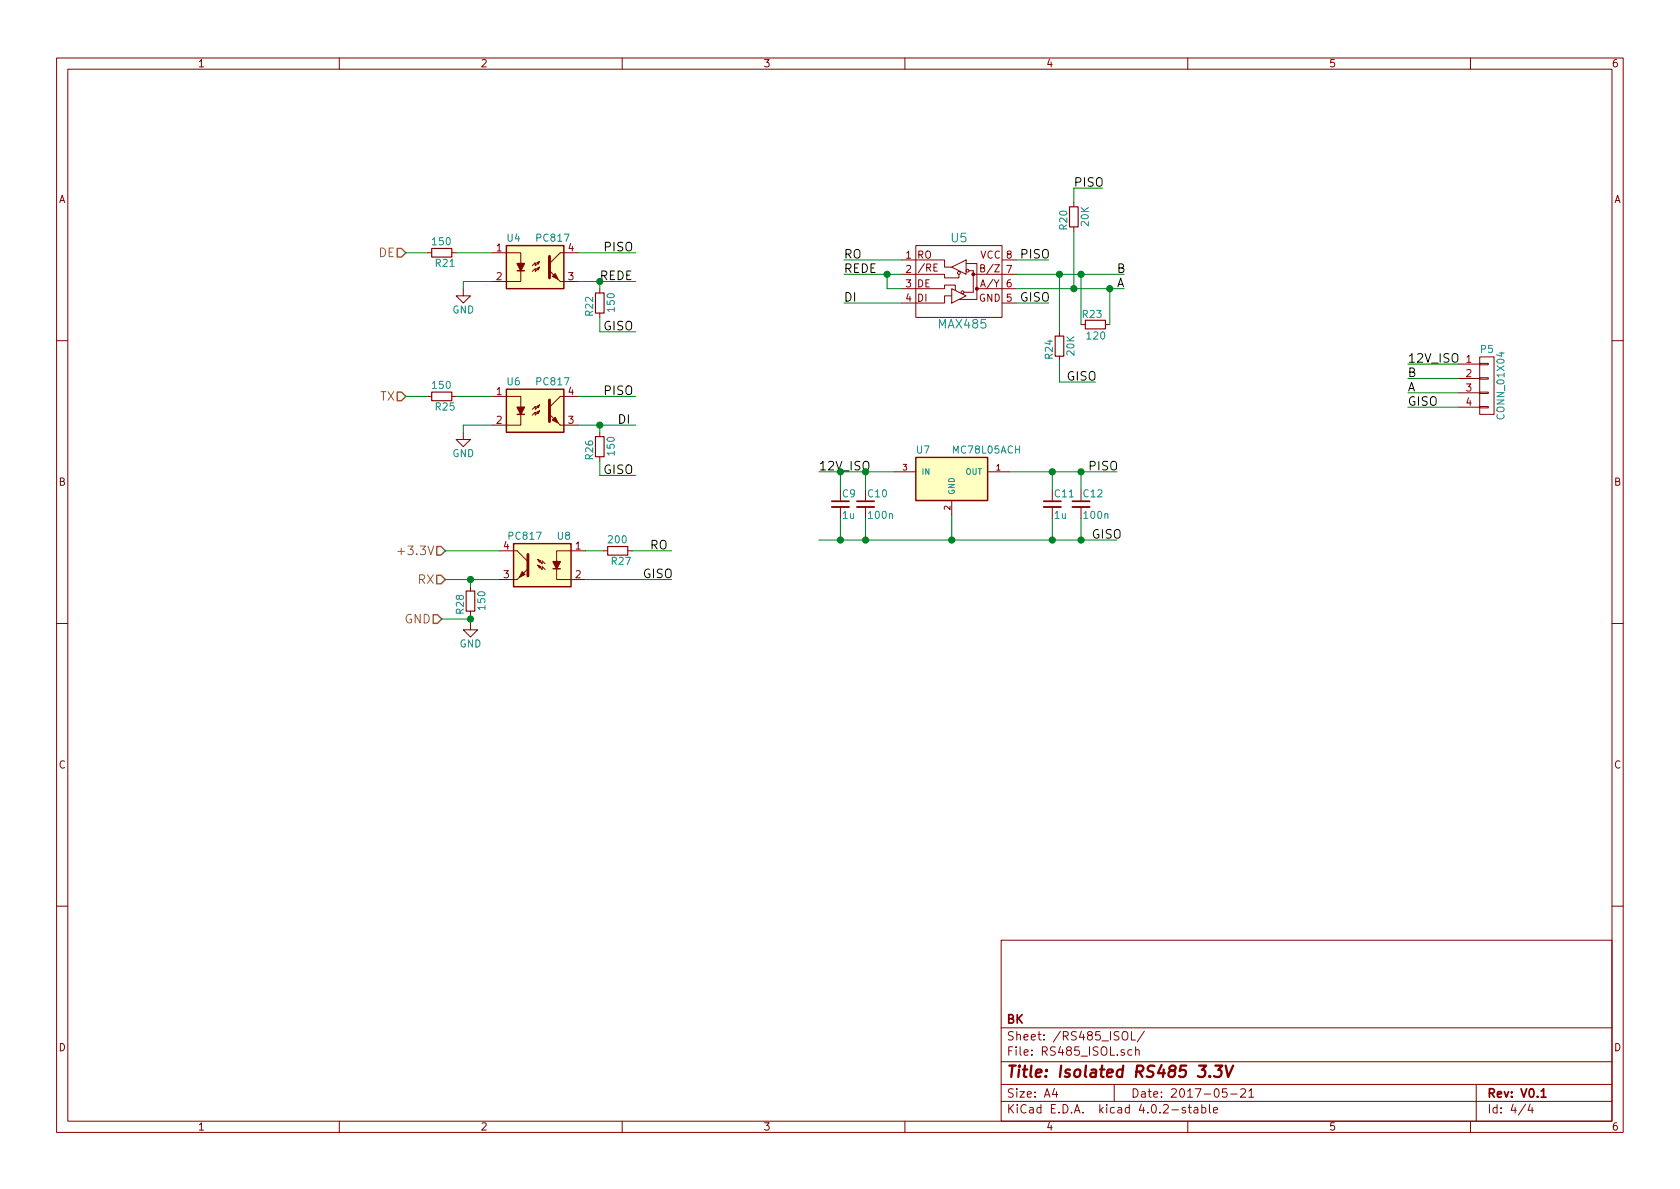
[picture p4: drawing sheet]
EESchema Schematic File Version 2
LIBS:power
LIBS:device
LIBS:transistors
LIBS:conn
LIBS:linear
LIBS:regul
LIBS:74xx
LIBS:cmos4000
LIBS:adc-dac
LIBS:memory
LIBS:xilinx
LIBS:microcontrollers
LIBS:dsp
LIBS:microchip
LIBS:analog_switches
LIBS:motorola
LIBS:texas
LIBS:intel
LIBS:audio
LIBS:interface
LIBS:digital-audio
LIBS:philips
LIBS:display
LIBS:cypress
LIBS:siliconi
LIBS:opto
LIBS:atmel
LIBS:contrib
LIBS:valves
LIBS:stm32
LIBS:BK_Common
LIBS:PWRMET_24G-cache
EELAYER 25 0
EELAYER END
$Descr A4 11693 8268
encoding utf-8
Sheet 4 4
Title "Isolated RS485 3.3V"
Date "2017-05-21"
Rev "V0.1"
Comp "BK"
Comment1 ""
Comment2 ""
Comment3 ""
Comment4 ""
$EndDescr
Text HLabel 3075 4300 0    60   Input ~ 0
GND
Text HLabel 3100 3825 0    60   Input ~ 0
+3.3V
Text HLabel 3100 4025 0    60   Input ~ 0
RX
Text HLabel 2825 2750 0    60   Input ~ 0
TX
$Comp
L MAX485 U5
U 1 1
P 6675 1950
F 0 "U5" H 6675 2250 60  0000 C CNN
F 1 "MAX485" H 6700 1650 60  0000 C CNN
F 2 "Housings_SOIC:SOIC-8_3.9x4.9mm_Pitch1.27mm" H 6375 1600 60  0001 C CNN
F 3 "" H 6675 1950 60  0000 C CNN
	1    6675 1950
	1    0    0    -1  
$EndComp
$Comp
L PC817 U8
U 1 1
P 3775 3925
F 0 "U8" H 3575 4125 50  0000 L CNN
F 1 "PC817" H 3775 4125 50  0000 L CNN
F 2 "Housings_DIP:DIP-4_W9.53mm_SMD" H 3575 3725 50  0001 L CIN
F 3 "" H 3775 3925 50  0000 L CNN
	1    3775 3925
	-1   0    0    -1  
$EndComp
$Comp
L PC817 U6
U 1 1
P 3725 2850
F 0 "U6" H 3525 3050 50  0000 L CNN
F 1 "PC817" H 3725 3050 50  0000 L CNN
F 2 "Housings_DIP:DIP-4_W9.53mm_SMD" H 3525 2650 50  0001 L CIN
F 3 "" H 3725 2850 50  0000 L CNN
	1    3725 2850
	1    0    0    -1  
$EndComp
$Comp
L R_SMD_0805 R25
U 1 1
P 3075 2750
F 0 "R25" V 3150 2700 50  0000 L CNN
F 1 "150" V 3000 2675 50  0000 L CNN
F 2 "Resistors_SMD:R_0805" H 3125 2600 50  0001 C CNN
F 3 "" H 3075 2750 50  0000 C CNN
	1    3075 2750
	0    1    1    0   
$EndComp
$Comp
L GND #PWR028
U 1 1
P 3225 3000
F 0 "#PWR028" H 3225 2750 50  0001 C CNN
F 1 "GND" H 3225 2850 50  0000 C CNN
F 2 "" H 3225 3000 50  0000 C CNN
F 3 "" H 3225 3000 50  0000 C CNN
	1    3225 3000
	1    0    0    -1  
$EndComp
$Comp
L R_SMD_0805 R26
U 1 1
P 4175 3100
F 0 "R26" V 4250 3050 50  0000 L CNN
F 1 "150" V 4100 3025 50  0000 L CNN
F 2 "Resistors_SMD:R_0805" H 4225 2950 50  0001 C CNN
F 3 "" H 4175 3100 50  0000 C CNN
	1    4175 3100
	-1   0    0    1   
$EndComp
Text Label 4300 2950 0    60   ~ 0
DI
Text Label 4200 3300 0    60   ~ 0
GISO
Text Label 4200 2750 0    60   ~ 0
PISO
Text HLabel 2825 1750 0    60   Input ~ 0
DE
$Comp
L PC817 U4
U 1 1
P 3725 1850
F 0 "U4" H 3525 2050 50  0000 L CNN
F 1 "PC817" H 3725 2050 50  0000 L CNN
F 2 "Housings_DIP:DIP-4_W9.53mm_SMD" H 3525 1650 50  0001 L CIN
F 3 "" H 3725 1850 50  0000 L CNN
	1    3725 1850
	1    0    0    -1  
$EndComp
$Comp
L R_SMD_0805 R21
U 1 1
P 3075 1750
F 0 "R21" V 3150 1700 50  0000 L CNN
F 1 "150" V 3000 1675 50  0000 L CNN
F 2 "Resistors_SMD:R_0805" H 3125 1600 50  0001 C CNN
F 3 "" H 3075 1750 50  0000 C CNN
	1    3075 1750
	0    1    1    0   
$EndComp
$Comp
L GND #PWR029
U 1 1
P 3225 2000
F 0 "#PWR029" H 3225 1750 50  0001 C CNN
F 1 "GND" H 3225 1850 50  0000 C CNN
F 2 "" H 3225 2000 50  0000 C CNN
F 3 "" H 3225 2000 50  0000 C CNN
	1    3225 2000
	1    0    0    -1  
$EndComp
$Comp
L R_SMD_0805 R22
U 1 1
P 4175 2100
F 0 "R22" V 4250 2050 50  0000 L CNN
F 1 "150" V 4100 2025 50  0000 L CNN
F 2 "Resistors_SMD:R_0805" H 4225 1950 50  0001 C CNN
F 3 "" H 4175 2100 50  0000 C CNN
	1    4175 2100
	-1   0    0    1   
$EndComp
Text Label 4175 1950 0    60   ~ 0
REDE
Text Label 4200 2300 0    60   ~ 0
GISO
Text Label 4200 1750 0    60   ~ 0
PISO
$Comp
L R_SMD_0805 R27
U 1 1
P 4300 3825
F 0 "R27" V 4375 3775 50  0000 L CNN
F 1 "200" V 4225 3750 50  0000 L CNN
F 2 "Resistors_SMD:R_0805" H 4350 3675 50  0001 C CNN
F 3 "" H 4300 3825 50  0000 C CNN
	1    4300 3825
	0    1    1    0   
$EndComp
Text Label 4525 3825 0    60   ~ 0
RO
Text Label 4475 4025 0    60   ~ 0
GISO
$Comp
L R_SMD_0805 R28
U 1 1
P 3275 4175
F 0 "R28" V 3350 4125 50  0000 L CNN
F 1 "150" V 3200 4100 50  0000 L CNN
F 2 "Resistors_SMD:R_0805" H 3325 4025 50  0001 C CNN
F 3 "" H 3275 4175 50  0000 C CNN
	1    3275 4175
	-1   0    0    1   
$EndComp
$Comp
L GND #PWR030
U 1 1
P 3275 4325
F 0 "#PWR030" H 3275 4075 50  0001 C CNN
F 1 "GND" H 3275 4175 50  0000 C CNN
F 2 "" H 3275 4325 50  0000 C CNN
F 3 "" H 3275 4325 50  0000 C CNN
	1    3275 4325
	1    0    0    -1  
$EndComp
Wire Wire Line
	3175 2750 3425 2750
Wire Wire Line
	3425 2950 3225 2950
Wire Wire Line
	3225 2950 3225 3000
Wire Wire Line
	4025 2750 4425 2750
Wire Wire Line
	4025 2950 4425 2950
Wire Wire Line
	4175 2950 4175 3000
Wire Wire Line
	4175 3200 4175 3300
Wire Wire Line
	4175 3300 4425 3300
Connection ~ 4175 2950
Wire Wire Line
	2975 2750 2825 2750
Wire Wire Line
	3175 1750 3425 1750
Wire Wire Line
	3425 1950 3225 1950
Wire Wire Line
	3225 1950 3225 2000
Wire Wire Line
	4025 1750 4425 1750
Wire Wire Line
	4025 1950 4425 1950
Wire Wire Line
	4175 1950 4175 2000
Wire Wire Line
	4175 2200 4175 2300
Wire Wire Line
	4175 2300 4425 2300
Connection ~ 4175 1950
Wire Wire Line
	2975 1750 2825 1750
Wire Wire Line
	4075 3825 4200 3825
Wire Wire Line
	4400 3825 4675 3825
Wire Wire Line
	4075 4025 4675 4025
Wire Wire Line
	3100 4025 3475 4025
Wire Wire Line
	3275 4025 3275 4075
Wire Wire Line
	3275 4275 3275 4325
Wire Wire Line
	3100 3825 3475 3825
Connection ~ 3275 4025
Wire Wire Line
	6275 1800 5875 1800
Wire Wire Line
	6275 1900 5875 1900
Wire Wire Line
	6275 2100 5875 2100
Text Label 5875 1800 0    60   ~ 0
RO
Text Label 5875 1900 0    60   ~ 0
REDE
Text Label 5875 2100 0    60   ~ 0
DI
Wire Wire Line
	7075 1900 7825 1900
Wire Wire Line
	7075 2000 7825 2000
Text Label 7100 1800 0    60   ~ 0
PISO
Text Label 7775 1900 0    60   ~ 0
B
Text Label 7775 2000 0    60   ~ 0
A
Text Label 7100 2100 0    60   ~ 0
GISO
Wire Wire Line
	3075 4300 3275 4300
Connection ~ 3275 4300
$Comp
L CONN_01X04 P5
U 1 1
P 10350 2675
F 0 "P5" H 10350 2925 50  0000 C CNN
F 1 "CONN_01X04" V 10450 2675 50  0000 C CNN
F 2 "Pin_Headers:Pin_Header_Straight_1x04_Pitch2.54mm" H 10350 2675 50  0001 C CNN
F 3 "" H 10350 2675 50  0000 C CNN
	1    10350 2675
	1    0    0    -1  
$EndComp
Wire Wire Line
	10150 2525 9800 2525
Wire Wire Line
	10150 2625 9800 2625
Wire Wire Line
	10150 2725 9800 2725
Wire Wire Line
	10150 2825 9800 2825
Text Label 9800 2525 0    60   ~ 0
12V_ISO
Text Label 9800 2625 0    60   ~ 0
B
Text Label 9800 2725 0    60   ~ 0
A
Text Label 9800 2825 0    60   ~ 0
GISO
$Comp
L R_SMD_0805 R20
U 1 1
P 7475 1500
F 0 "R20" V 7550 1450 50  0000 L CNN
F 1 "20K" V 7400 1425 50  0000 L CNN
F 2 "Resistors_SMD:R_0805" H 7525 1350 50  0001 C CNN
F 3 "" H 7475 1500 50  0000 C CNN
	1    7475 1500
	-1   0    0    1   
$EndComp
Wire Wire Line
	7475 1400 7475 1300
Wire Wire Line
	7475 1300 7675 1300
Text Label 7475 1300 0    60   ~ 0
PISO
$Comp
L R_SMD_0805 R24
U 1 1
P 7375 2400
F 0 "R24" V 7450 2350 50  0000 L CNN
F 1 "20K" V 7300 2325 50  0000 L CNN
F 2 "Resistors_SMD:R_0805" H 7425 2250 50  0001 C CNN
F 3 "" H 7375 2400 50  0000 C CNN
	1    7375 2400
	-1   0    0    1   
$EndComp
Wire Wire Line
	7375 2500 7375 2650
Wire Wire Line
	7375 2650 7625 2650
Text Label 7425 2650 0    60   ~ 0
GISO
$Comp
L R_SMD_0805 R23
U 1 1
P 7625 2250
F 0 "R23" V 7700 2200 50  0000 L CNN
F 1 "120" V 7550 2175 50  0000 L CNN
F 2 "Resistors_SMD:R_0805" H 7675 2100 50  0001 C CNN
F 3 "" H 7625 2250 50  0000 C CNN
	1    7625 2250
	0    -1   -1   0   
$EndComp
Wire Wire Line
	7525 2250 7525 1900
Connection ~ 7525 1900
Wire Wire Line
	7725 2250 7725 2000
Connection ~ 7725 2000
$Comp
L MC78L05ACH U7
U 1 1
P 6625 3325
F 0 "U7" H 6425 3525 50  0000 C CNN
F 1 "MC78L05ACH" H 6625 3525 50  0000 L CNN
F 2 "TO_SOT_Packages_SMD:SOT-89-3" H 6625 3425 50  0001 C CIN
F 3 "" H 6625 3325 50  0000 C CNN
	1    6625 3325
	1    0    0    -1  
$EndComp
Wire Wire Line
	7025 3275 7775 3275
Wire Wire Line
	6625 3575 6625 3750
Wire Wire Line
	6225 3275 5700 3275
Connection ~ 6625 3750
Wire Wire Line
	5700 3750 7775 3750
Text Label 7600 3750 0    60   ~ 0
GISO
Text Label 7575 3275 0    60   ~ 0
PISO
Text Label 5700 3275 0    60   ~ 0
12V_ISO
$Comp
L C_Cer_SMD_0805 C9
U 1 1
P 5850 3500
F 0 "C9" H 5860 3570 50  0000 L CNN
F 1 "1u" H 5860 3420 50  0000 L CNN
F 2 "Capacitors_SMD:C_0805" H 5850 3350 50  0001 C CNN
F 3 "" H 5850 3500 50  0000 C CNN
	1    5850 3500
	1    0    0    -1  
$EndComp
$Comp
L C_Cer_SMD_0805 C10
U 1 1
P 6025 3500
F 0 "C10" H 6035 3570 50  0000 L CNN
F 1 "100n" H 6035 3420 50  0000 L CNN
F 2 "Capacitors_SMD:C_0805" H 6025 3350 50  0001 C CNN
F 3 "" H 6025 3500 50  0000 C CNN
	1    6025 3500
	1    0    0    -1  
$EndComp
$Comp
L C_Cer_SMD_0805 C12
U 1 1
P 7525 3500
F 0 "C12" H 7535 3570 50  0000 L CNN
F 1 "100n" H 7535 3420 50  0000 L CNN
F 2 "Capacitors_SMD:C_0805" H 7525 3350 50  0001 C CNN
F 3 "" H 7525 3500 50  0000 C CNN
	1    7525 3500
	1    0    0    -1  
$EndComp
$Comp
L C_Cer_SMD_0805 C11
U 1 1
P 7325 3500
F 0 "C11" H 7335 3570 50  0000 L CNN
F 1 "1u" H 7335 3420 50  0000 L CNN
F 2 "Capacitors_SMD:C_0805" H 7325 3350 50  0001 C CNN
F 3 "" H 7325 3500 50  0000 C CNN
	1    7325 3500
	1    0    0    -1  
$EndComp
Wire Wire Line
	5850 3400 5850 3275
Connection ~ 5850 3275
Wire Wire Line
	6025 3400 6025 3275
Connection ~ 6025 3275
Wire Wire Line
	5850 3600 5850 3750
Connection ~ 5850 3750
Wire Wire Line
	6025 3600 6025 3750
Connection ~ 6025 3750
Wire Wire Line
	7325 3400 7325 3275
Connection ~ 7325 3275
Wire Wire Line
	7525 3400 7525 3275
Connection ~ 7525 3275
Wire Wire Line
	7325 3600 7325 3750
Connection ~ 7325 3750
Wire Wire Line
	7525 3600 7525 3750
Connection ~ 7525 3750
Wire Wire Line
	6175 2000 6275 2000
Wire Wire Line
	6175 2000 6175 1900
Connection ~ 6175 1900
Wire Wire Line
	7075 1800 7300 1800
Wire Wire Line
	7075 2100 7300 2100
Wire Wire Line
	7375 2300 7375 1900
Connection ~ 7375 1900
Wire Wire Line
	7475 1600 7475 2000
Connection ~ 7475 2000
$EndSCHEMATC
